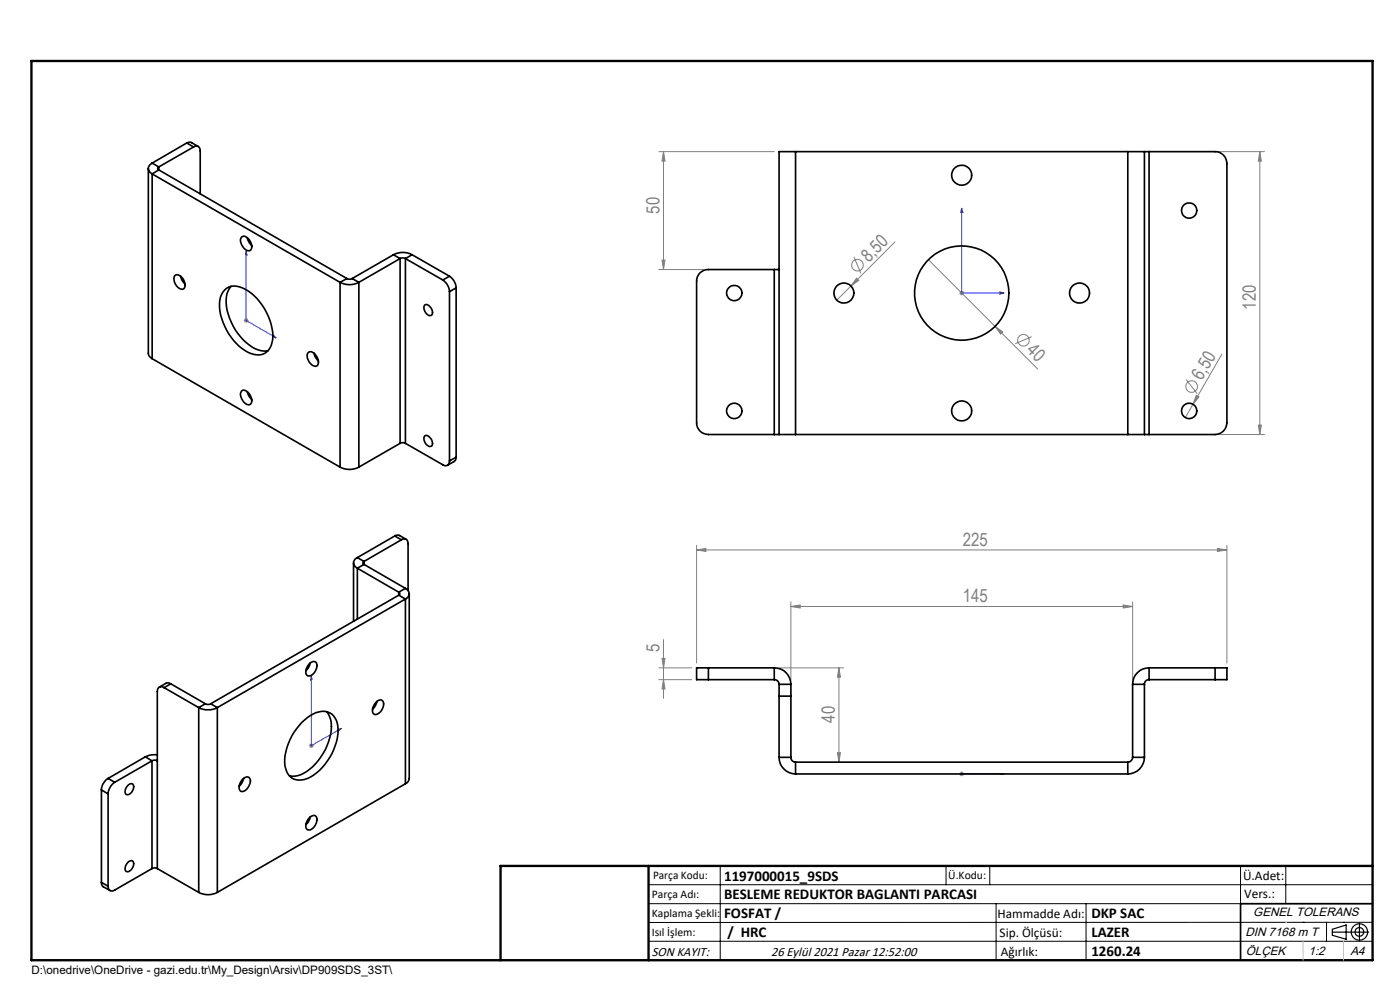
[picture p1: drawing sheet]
<svg xmlns="http://www.w3.org/2000/svg" width="297mm" height="210mm" viewBox="0 0 297 210" stroke-linecap="round" stroke-linejoin="round" font-family="sans-serif">
<g fill="none" stroke="#808080" stroke-width=".21">
<path d="M139.8 32.2h24.5M140.8 32.2l.3 2h-.7zM140.8 32.2v25M243.8 32.2h24.5M267.3 32.2l.3 2h-.7zM267.3 32.2v60M139.8 57.2h9.5M140.4 55.2h.7l-.3 2zM181.2 54.5l1.4 3.5M181.7 59l.5 .5-1.7 1.2zM189.9 51.3l-12.4 12.4M197 55.1l23.1 23.2"/>
<path d="M51.7 68h1M51.9 67.6l.7 .7M52.2 67.5v1M52.6 67.6l-.7 .7M203.5 62.2h1M204 61.7v1M204.4 61.8l-.7 .7M211.1 69.2l1.6 1.2-.4 .5zM218.9 71.4l-3.5 1.5M259.2 75.2l-6.1 10.6M243.8 92.2h24.5M251.6 80.5l2.4 3"/>
<path d="M253.1 85.8l-1.6 2.8M253.8 83.8l.6 .4-1.3 1.6zM266.9 90.2h.7l-.3 2zM147.8 116.7l2-.4v.7zM147.8 115.7v24.9M147.8 116.7h112.5M258.3 116.3l2 .4-2 .3zM260.3 115.7v24.9M140.4 139.7h.7l-.3 2zM140.8 135.7v12.5M167.8 128.6l2-.3v.7zM167.8 127.7v16.5"/>
<path d="M167.8 128.6h72.5M238.3 128.3l2 .3-2 .4zM240.3 127.7v16.5M65.5 158.2h1.1M65.7 157.8l.7 .7M66 157.7v1M66.4 157.8l-.7 .7M139.8 144.2h7M139.8 141.7h7M140.8 144.2l.3 1.9h-.7zM165.3 141.7h13.7M177.7 159.7h.6l-.3 2z"/>
<path d="M178 141.7l.3 1.9h-.6zM178 141.7v20M203.5 164.2h1M203.7 163.8l.7 .7M204 163.6v1.1M204.4 163.8l-.7 .7"/>
<circle cx="181.9" cy="56.2" r="1.23"/>
<circle cx="217.1" cy="72.2" r="1.23"/>
<circle cx="252.8" cy="82" r="1.24"/>
</g>
<g fill="none" stroke="#000" stroke-width=".25">
<path d="M282.6 197.7h7.8M282.6 197.1l3-.9v3l-3-.8zM288.4 195.8v3.8M106.2 203.7h185"/>
<circle cx="288.4" cy="197.7" r="1.74"/>
<circle cx="288.4" cy="197.7" r=".93"/>
</g>
<g fill="none" stroke="#00f" stroke-width=".21">
<path d="M52.2 53.3v14.7l6.4 3.7M52.2 53.3l.2 .8-.3-.2zM204 44.2l.3 .9h-.5zM204 44.2v18h9M58 71.1l.6 .6-.6-.2zM212.1 61.9l.9 .3-.9 .2zM66 143.5v14.7l6.4-3.7M66 143.5l.2 .6-.3 .2zM71.8 154.7l.6-.2-.6 .6zM203.8 164.2h.5zM204 164.2h.1M204 164.2h9"/>
<path d="M213 164.2h-.9h.9"/>
</g>
<g fill="none" stroke="#000" stroke-width=".21">
<path d="M137.6 187.7h153.6M137.6 191.7h153.6M137.6 199.7h153.6M152.8 183.7v20M200.7 183.7v4M210 183.7v4M211.3 191.7v12M230.4 191.7v12M263.2 183.7v20M272.8 183.7v8M276.4 195.6h.1M281.4 195.6v4.1"/>
<path d="M285 195.6h.1M291.2 195.6l-153.6 .1"/>
</g>
<path d="M291.2 191.7h-28v12" fill="none" stroke="#000" stroke-width=".35"/>
<path d="M6.7 12.9h284.5v190.8h-284.5zM137.6 183.7v20M291.2 183.7h-185v20" fill="none" stroke="#000" stroke-width=".5"/>
<path d="M276.4 199.7v4M285 199.7v4" fill="none" stroke="#c0c0c0" stroke-width=".21"/>
<path d="M272.8 195.6h.1" fill="none" stroke="#c0c0c0" stroke-width=".25"/>
<g fill="#00f">
<path d="M212.1 61.9l.9 .3-.9 .2zM204 44.2l.3 .9h-.5z"/>
<path d="M212.1 164.2h.9zM203.8 164.2h.5z"/>
<path d="M71.8 154.7l.6-.2-.6 .6zM66 143.5l.2 .6-.3 .2zM58 71.1l.6 .6-.6-.2zM52.2 53.3l.2 .8-.3-.2z"/>
</g>
<g fill="#808080">
<path d="M181.7 59l.5 .5-1.7 1.2z"/>
<path d="M253.8 83.8l.6 .4-1.3 1.6z"/>
<path d="M211.1 69.2l1.6 1.2-.4 .5z"/>
<path d="M167.8 128.6l2-.3v.7zM238.3 128.3l2 .3-2 .4zM147.8 116.7l2-.4v.7zM258.3 116.3l2 .4-2 .3z"/>
<path d="M140.4 55.2h.7l-.3 2zM140.8 32.2l.3 2h-.7z"/>
<path d="M140.8 144.2l.3 1.9h-.7zM140.4 139.7h.7l-.3 2z"/>
<path d="M267.3 32.2l.3 2h-.7zM266.9 90.2h.7l-.3 2zM178 141.7l.3 1.9h-.6zM177.7 159.7h.6l-.3 2z"/>
</g>
<g fill="none" stroke="#000" stroke-width=".35">
<path d="M31.5 35.7v39.2a1.41 1.41 0 0 0 .8 1.2M32.3 34.6a1.22 1.22 0 0 0-.8 1.1 1.22 1.22 0 0 0 .8 1.2M32.3 36.9v39.2M32.3 36.9l39.8 23M32.3 34.6l1.4 .8M33.7 35.4a.33 .33 0 0 0-.3 .3 .33 .33 0 0 0 .3 .3M33.7 36l-1.4 .9M33.7 36l39.9 23.1M33.7 35.4v.6M39.6 30.3l.8-.1 1.7 .9M39.6 30.3l-7.3 4.3M39.6 30.3l1.5 .9"/>
<path d="M41.1 31.2a.86 .86 0 0 1 1-.1 .86 .86 0 0 1 .4 .9v9.1M41.1 31.2l-7.4 4.2M168.8 32.2h-3.5v60M168.8 32.2v60M168.8 32.2h70.5M239.3 32.2h3.5M239.3 32.2v60M242.8 32.2h1M242.8 32.2v60M243.8 32.2h14a2.53 2.53 0 0 1 2.5 2.5v55a2.53 2.53 0 0 1-2.5 2.5h-14M243.8 32.2v60M37.1 58.4a1.54 1.54 0 0 1 2 1.4l.1 .3a.83 .83 0 0 1-.2 1.2 .83 .83 0 0 1-1.1-.2 2.15 2.15 0 0 1-.8-2.7z"/>
<path d="M38.3 58.6l.4 1 .6 .6M51.3 50.3a1.31 1.31 0 0 1 1.8 .9l.3 .8a.82 .82 0 0 1-.3 1.1 .82 .82 0 0 1-1.1-.2 2.12 2.12 0 0 1-.7-2.6zM52.5 50.4l.2 .7 .7 1M72.1 59.9a4.3 4.3 0 0 0 4 0M72.1 59.9v39.2M73.6 59.1l.4 .1 .7-.1M73.6 59.1l-1.5 .8M74.7 59.1l1.4 .8M76.1 59.9v39.2M83.5 54a4.2 4.2 0 0 1 3.9 0M83.5 54l-8.8 5.1M83.5 54l1.4 .8"/>
<path d="M84.9 54.8l.4-.1 .7 .1M84.9 54.8l-8.8 5.1M84.9 54.8v39.2M86 54.8v39.2M86 54.8l7.9 4.6M87.4 54l-1.4 .8M87.4 54l8 4.6M93.9 59.4a3.2 3.2 0 0 1 1.5 2.5M95.4 58.6a3.2 3.2 0 0 1 1.4 2.5M95.4 58.6l-1.5 .8M164.3 57.2h1M164.3 57.2h-14a2.41 2.41 0 0 0-2.5 2.4v30.1a2.47 2.47 0 0 0 2.5 2.5h14"/>
<path d="M164.3 57.2v35M32.3 76.1l39.8 23M47.7 61.5a3.5 3.5 0 0 1 4.4-.1 12.3 12.3 0 0 1 5.8 10.6 3.3 3.3 0 0 1-1.7 3 3.3 3.3 0 0 1-3.5-.2 12.1 12.1 0 0 1-6.1-11.1 4 4 0 0 1 1.1-2.2zM49 60.7a6.7 6.7 0 0 0-.3 6.8 11.6 11.6 0 0 0 6.1 6.7l1.2 .3 .9-.1M65.4 74.8a1.09 1.09 0 0 1 1.6 .5l.5 1.2a.83 .83 0 0 1-.2 1.1 .83 .83 0 0 1-1.2-.2 2.03 2.03 0 0 1-.7-2.6zM66.6 74.9l.2 .7 .8 .9M90.1 64.8a.95 .95 0 0 1 1.3 .5l.3 .7a.69 .69 0 0 1-.3 .9 .69 .69 0 0 1-.9-.4l-.5-.9zM95.4 61.9v35.9M96.8 61.1l-1.4 .8M96.8 61.1v35.9M51.3 82.9a1.31 1.31 0 0 1 1.8 1l.3 .8a.82 .82 0 0 1-.3 1.1 .82 .82 0 0 1-1.1-.3 2.15 2.15 0 0 1-.7-2.6zM52.5 83.1l.4 1 .5 .6"/>
<path d="M72.1 99.1a4.3 4.3 0 0 0 4 0M84.9 94l.4-.1 .7 .1M84.9 94l-8.8 5.1M86 94l7.9 4.6a.86 .86 0 0 0 1 .1 .86 .86 0 0 0 .5-.9M90.1 92.5a.95 .95 0 0 1 1.3 .6l.3 .7a.69 .69 0 0 1-.3 .9 .69 .69 0 0 1-.9-.4l-.5-1zM96.8 97l-.3 .7-1.6 1M96.8 97l-1.4 .8M164.3 92.2h1M165.3 92.2h3.5M168.8 92.2h70.5M239.3 92.2h3.5M242.8 92.2h1"/>
<path d="M75 119.4v12.4M75.8 118.3a1.19 1.19 0 0 0-.8 1.1 1.19 1.19 0 0 0 .8 1.1M75.8 118.3l1.4 .8M77.2 119.1a.34 .34 0 0 0-.2 .3 .34 .34 0 0 0 .2 .3M77.2 119.7l-1.4 .8M77.2 119.7l8.8 5.1M77.2 119.1v.6M83.7 113.7l.8-.2 1.6 .9M83.7 113.7l-7.9 4.6M83.7 113.7l1.5 .8M85.2 114.5a.86 .86 0 0 1 1-.1 .86 .86 0 0 1 .4 .9v10M85.2 114.5l-8 4.6"/>
<path d="M75.8 120.5v10.8M75.8 120.5l8.8 5.1M84.6 125.6a.34 .34 0 0 1 .2 .3 .34 .34 0 0 1-.2 .4M84.6 126.3l-39.9 23M84.6 126.3l1.4 .8M84.6 125.6v.7M86 124.8a1.19 1.19 0 0 1 .8 1.1 1.19 1.19 0 0 1-.8 1.2M86 127.1l-39.9 23M86 127.1v39.2M86 124.8l-1.4 .8M86.8 125.9v39.2a1.31 1.31 0 0 1-.8 1.2M34.8 145.9a.88 .88 0 0 0-1-.1 .88 .88 0 0 0-.4 .9v37.5"/>
<path d="M34.8 145.9l7.4 4.2M36.2 145.1l-.8-.2-1.6 .9M36.2 145.1l-1.4 .8M36.2 145.1l7.4 4.2M42.2 150.1a4.5 4.5 0 0 0 3.9 0M42.2 150.1v39.2M43.6 149.3l.4 .1 .7-.1M43.6 149.3l-1.4 .8M44.7 149.3l1.4 .8M46.1 150.1v39.2M64 153.3a6.5 6.5 0 0 1 5-2.4 3.3 3.3 0 0 1 2.7 3.3 12.1 12.1 0 0 1-6.4 10.9 3.2 3.2 0 0 1-4.4-1.3 9 9 0 0 1 1-7.6zM65.5 140.9l.3-.3a.83 .83 0 0 1 1.2-.2 .83 .83 0 0 1 .2 1.1 1.95 1.95 0 0 1-1.9 1.9 1.68 1.68 0 0 1 .2-2.5z"/>
<path d="M65.8 140.6l-.3 .9-.6 .8M69.3 150.9a6.4 6.4 0 0 1 .4 6.4 11.4 11.4 0 0 1-6.5 7.2l-1.8 .1M79.7 149.1a.89 .89 0 0 1 .8-.6 .89 .89 0 0 1 .9 .5 2.12 2.12 0 0 1-2 2.5 1.69 1.69 0 0 1 .3-2.4zM80 148.8l-.3 .8-.7 .8M150.3 141.7h-2.5v2.5h2.5M150.3 144.2h14M150.3 141.7h14M150.3 141.7v2.5M164.3 144.2a1.02 1.02 0 0 1 1 1M164.3 141.7a3.5 3.5 0 0 1 3.5 3.5M164.3 141.7v2.5M165.3 145.2v2.5"/>
<path d="M165.3 147.7v12.9M165.3 147.7h2.5M165.3 145.2h2.5M167.8 145.2v2.5M167.8 147.7v12.9M240.3 145.2h2.5M240.3 145.2v15.4M242.8 145.2v15.4M243.8 141.7a3.5 3.5 0 0 0-3.5 3.5M243.8 144.2a.96 .96 0 0 0-1 1M243.8 141.7v2.5M243.8 144.2h14"/>
<path d="M243.8 141.7h14M257.8 141.7h2.5v2.5h-2.5M257.8 141.7v2.5M21.5 167.6l1.4 .8M21.5 167.6v19.6M22.9 165.1a2.97 2.97 0 0 0-1.4 2.5M22.9 165.1l1.4 .8M22.9 168.4v19.6M24.3 165.9a3.2 3.2 0 0 0-1.4 2.5M27.1 166.7a.69 .69 0 0 1 .9-.5 .69 .69 0 0 1 .3 1 1.29 1.29 0 0 1-1.6 1.2l-.1-.8zM30.8 160.5l1.4 .9M30.8 160.5l-7.9 4.6"/>
<path d="M32.2 161.4l.5-.2 .7 .2M32.2 161.4l-7.9 4.5M32.2 161.4v22.8M33.4 160.1l-1.6 .1-1 .3M51.4 165.4l.3-.3a.83 .83 0 0 1 1.1-.2 .83 .83 0 0 1 .3 1.1 2.09 2.09 0 0 1-1.9 1.9 1.73 1.73 0 0 1 .2-2.5zM51.7 165.1l-.3 .9-.7 .7M65.5 173.6l.3-.3a.83 .83 0 0 1 1.2-.2 .83 .83 0 0 1 .2 1.1 1.95 1.95 0 0 1-1.9 1.8 1.68 1.68 0 0 1 .2-2.4zM65.8 173.3l-.3 .9-.6 .7M86 166.3l-39.9 23M165.3 160.6a3.6 3.6 0 0 0 3.5 3.6M165.3 160.6h2.5M167.8 160.6a1.02 1.02 0 0 0 1 1.1"/>
<path d="M168.8 161.7v2.5M168.8 164.2h70.5M168.8 161.7h70.5M239.3 161.7v2.5M240.3 160.6a1.09 1.09 0 0 1-1 1.1M240.3 160.6h2.5M242.8 160.6a3.6 3.6 0 0 1-3.5 3.6M21.5 187.2l.2 .8 1.7 .9M21.5 187.2l1.4 .8M27.3 182.8a.64 .64 0 0 1 .9-.1 .64 .64 0 0 1 .1 .8 1.29 1.29 0 0 1-1.6 1.3l-.2-.5 .2-.7zM32.2 184.2l-7.9 4.6a.86 .86 0 0 1-1 .1 .86 .86 0 0 1-.4-.9M32.2 184.2l.5-.1 .7 .1"/>
<path d="M33.4 184.2l8.8 5.1M42.2 189.3a4.2 4.2 0 0 0 3.9 0"/>
<circle cx="204" cy="37.2" r="2.12"/>
<circle cx="252.3" cy="44.7" r="1.63"/>
<circle cx="155.8" cy="62.2" r="1.64"/>
<circle cx="179" cy="62.2" r="2.13"/>
<circle cx="204" cy="62.2" r="10"/>
<circle cx="229" cy="62.2" r="2.13"/>
<circle cx="155.8" cy="87.2" r="1.64"/>
<circle cx="204" cy="87.2" r="2.11"/>
<circle cx="252.3" cy="87.2" r="1.63"/>
</g>
<g font-size="3.9" fill="#808080">
<text x="139.9" y="45.4" transform="rotate(-90 139.9 45.4)">50</text>
<text x="184.3" y="55.7" transform="rotate(-45 184.3 55.7)">8,50</text>
<text x="266.4" y="65.7" transform="rotate(-90 266.4 65.7)">120</text>
<text x="217.6" y="74.5" transform="rotate(45 217.6 74.5)">40</text>
<text x="255" y="80.9" transform="rotate(-60 255 80.9)">6,50</text>
<text x="204.2" y="115.8">225</text>
<text x="204.2" y="127.8">145</text>
<text x="139.9" y="138.3" transform="rotate(-90 139.9 138.3)">5</text>
<text x="177.1" y="153.3" transform="rotate(-90 177.1 153.3)">40</text>
</g>
<g font-size="3.2">
<text x="153.6" y="190.8">BESLEME REDUKTOR BAGLANTI PARCASI</text>
<text x="153.6" y="186.8">1197000015_9SDS</text>
<text x="153.6" y="194.8">FOSFAT /</text>
<text x="231.5" y="194.8">DKP SAC</text>
<text x="154.3" y="198.8">/ HRC</text>
<text x="231.5" y="198.7">LAZER</text>
<text x="231.5" y="202.8">1260.24</text>
</g>
<g font-size="2.8">
<text x="263.7" y="186.7">Ü.Adet:</text>
<text x="263.9" y="190.5">Vers.:</text>
<text x="211.6" y="194.8">Hammadde Adı:</text>
<text x="138.3" y="202.8">SON KAYIT:</text>
<text x="163.6" y="202.8">26 Eylül 2021 Pazar 12:52:00</text>
<text x="212.1" y="198.7">Sip. Ölçüsü:</text>
<text x="212.3" y="202.7">Ağırlık:</text>
</g>
<g font-size="2.6">
<text x="265.9" y="194.4">GENEL TOLERANS</text>
<text x="264.2" y="198.5">DIN 7168 m T</text>
<text x="264.3" y="202.6">ÖLÇEK</text>
<text x="277.6" y="202.6">1:2</text>
<text x="286.5" y="202.6">A4</text>
</g>
<g font-size="2.5">
<text x="138.3" y="190.5">Parça Adı:</text>
<text x="138.5" y="186.5">Parça Kodu:</text>
<text x="201.2" y="186.5">Ü.Kodu:</text>
<text x="138.3" y="194.5">Kaplama Şekli:</text>
<text x="138.3" y="198.6">Isıl İşlem:</text>
<text x="6.7" y="206.7">D:\onedrive\OneDrive - gazi.edu.tr\My_Design\Arsiv\DP909SDS_3ST\</text>
</g>
</svg>
